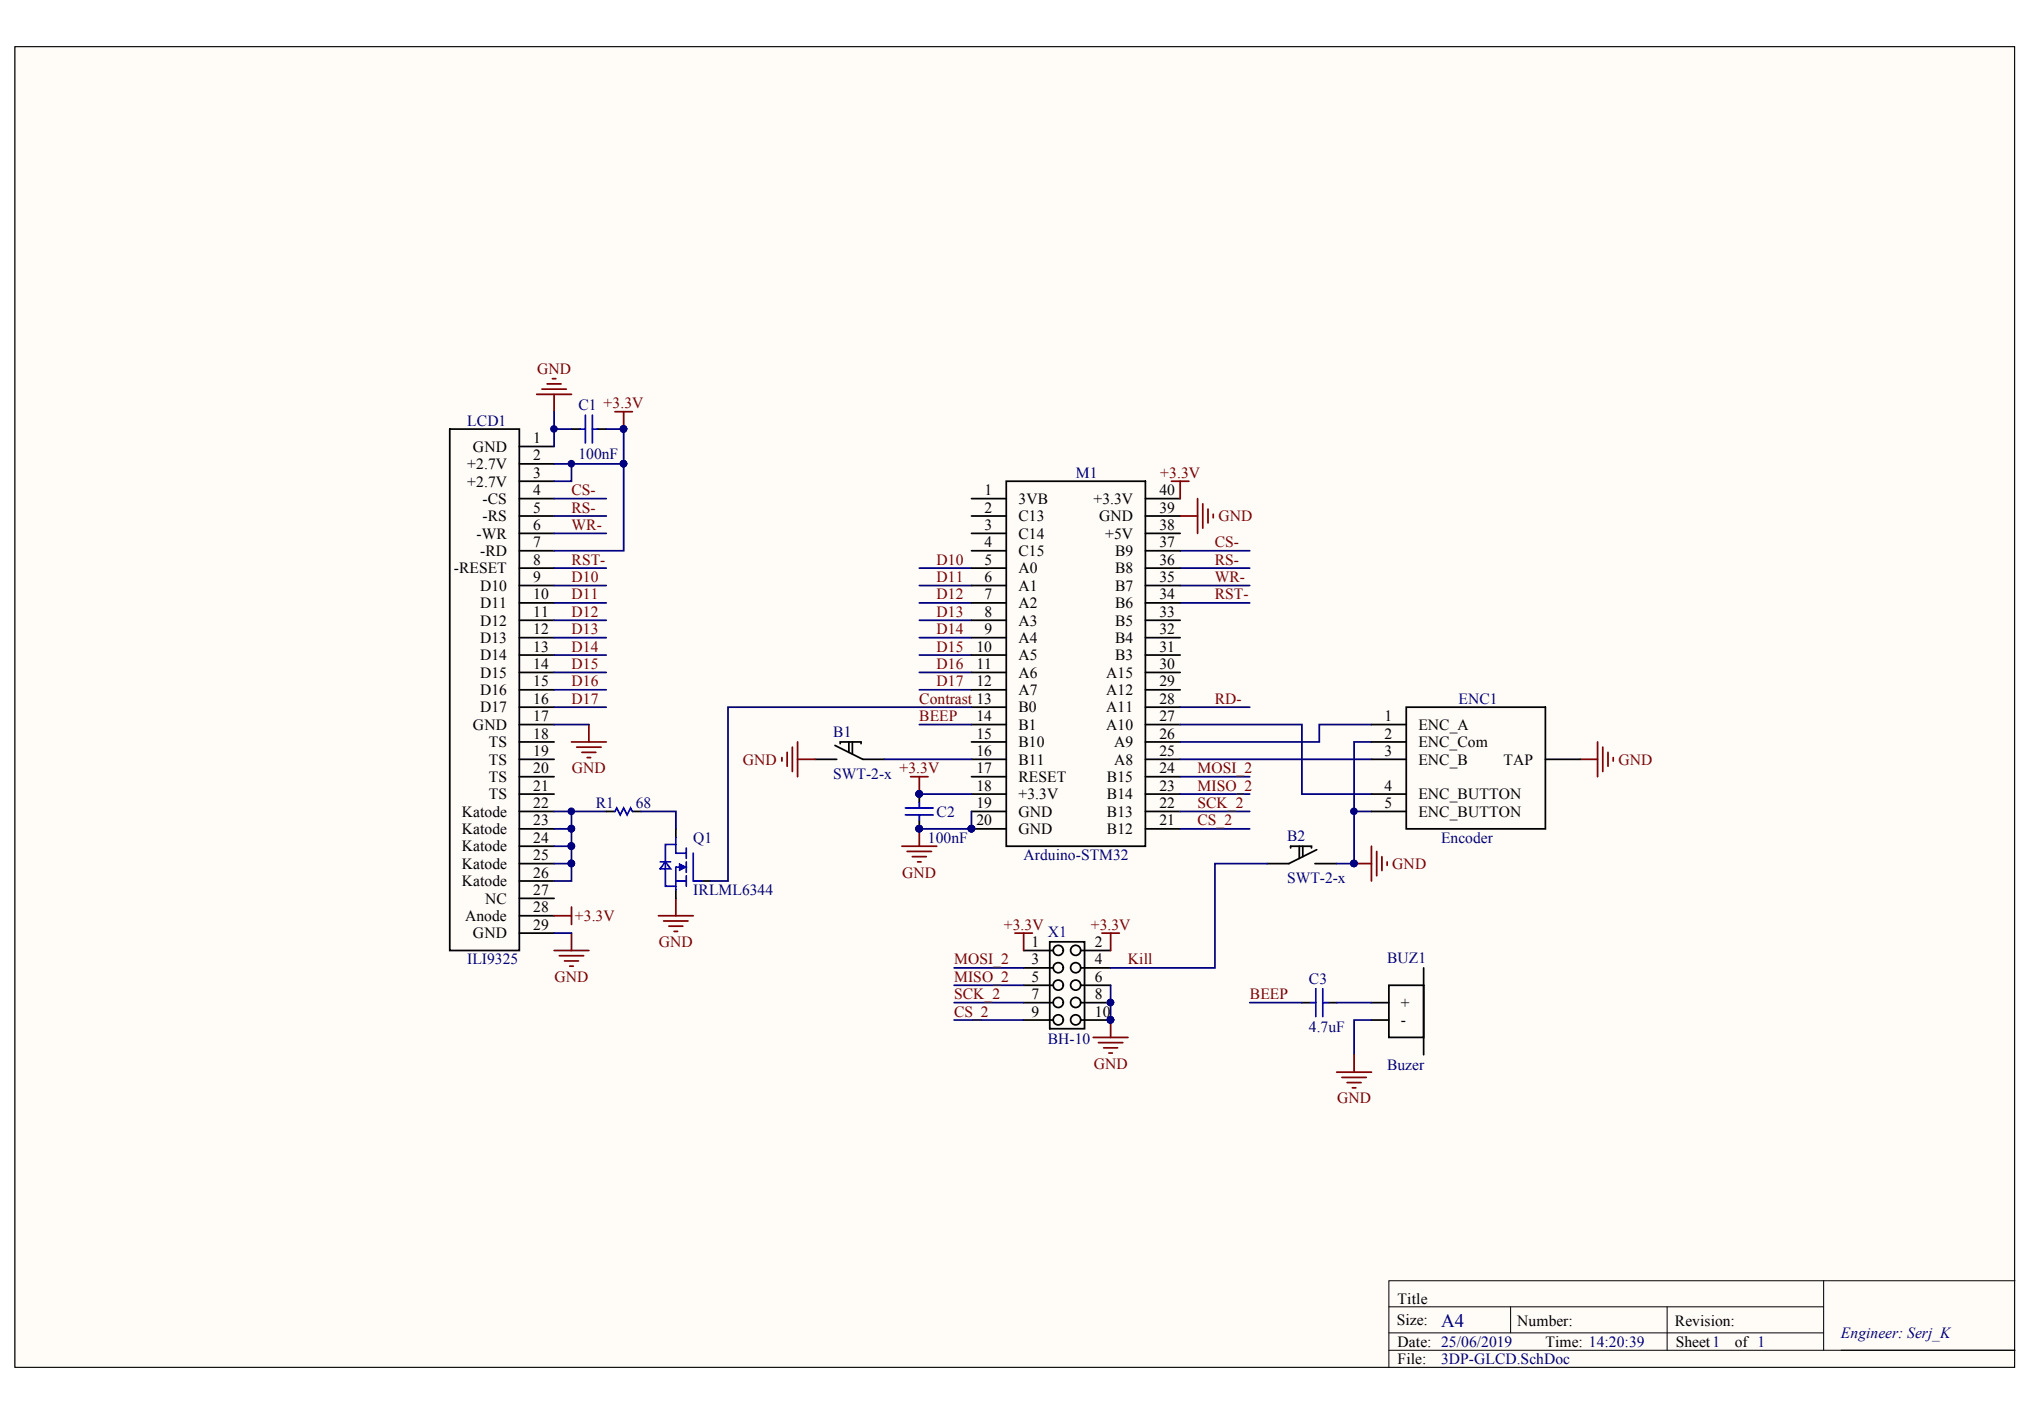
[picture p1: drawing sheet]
# Altium project 3DP-GLCD.PrjPcb
1 sheet, 12 parts. Net scope: global (net labels, ports and power ports of the same name join across sheets).
Board file: 3DP-GLCD.PcbDoc

## Sheet 3DP-GLCD.SchDoc
size A4; Engineer: Serj_K; SheetNumber: 1; SheetTotal: 1

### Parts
B1  SWT-2-x  [SWT-2-x]
B2  SWT-2-x  [SWT-2-x]
BUZ1  Buzer  [Buzer_12xx]
C1  value 100nF  [C0805_Murata]  (hidden comment: Cap)
C2  value 100nF  [C0805_Murata]  (hidden comment: Cap)
C3  value 4.7uF  [C1206_Murata]  (hidden comment: Cap)
ENC1  Encoder  [Encoder_bot]
LCD1  ILI9325  [LCD-ILI9325-29pin-top]
M1  Arduino-STM32  [ARDUINO-STM32]
Q1  IRLML6344  [SOT23-3_IR]
R1  value 68  [R0805_UniOhm]  (hidden comment: R)
X1  BH-10  [BH-10]

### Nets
+3.3V: C1.1 C2.1 LCD1.2(+2.7V) LCD1.3(+2.7V) LCD1.7(-RD) LCD1.28(Anode) M1.18(+3.3V) M1.40(+3.3V) X1.1 X1.2
GND: B1.2 B2.2 BUZ1.2(-) C1.2 C2.2 ENC1.0(TAP) ENC1.2(ENC_Com) ENC1.5(ENC_BUTTON) LCD1.1(GND) LCD1.17(GND) LCD1.29(GND) M1.19(GND) M1.20(GND) M1.39(GND) Q1.2(S) X1.6 X1.8 X1.10
BEEP: C3.1 M1.14(B1)
Contrast: M1.13(B0) Q1.1(G)
CS-: LCD1.4(-CS) M1.37(B9)
CS_2: M1.21(B12) X1.9
D10: LCD1.9(D10) M1.5(A0)
D11: LCD1.10(D11) M1.6(A1)
D12: LCD1.11(D12) M1.7(A2)
D13: LCD1.12(D13) M1.8(A3)
D14: LCD1.13(D14) M1.9(A4)
D15: LCD1.14(D15) M1.10(A5)
D16: LCD1.15(D16) M1.11(A6)
D17: LCD1.16(D17) M1.12(A7)
Kill: B2.1 X1.4
MISO_2: M1.23(B14) X1.5
MOSI_2: M1.24(B15) X1.3
RD-: M1.28(A11)
RS-: LCD1.5(-RS) M1.36(B8)
RST-: LCD1.8(-RESET) M1.34(B6)
SCK_2: M1.22(B13) X1.7
WR-: LCD1.6(-WR) M1.35(B7)
NetB1_1: B1.1 M1.16(B11)
NetBUZ1_1: BUZ1.1(+) C3.2
NetENC1_1: ENC1.1(ENC_A) M1.26(A9)
NetENC1_3: ENC1.3(ENC_B) M1.25(A8)
NetENC1_4: ENC1.4(ENC_BUTTON) M1.27(A10)
NetLCD1_22: LCD1.22(Katode) LCD1.23(Katode) LCD1.24(Katode) LCD1.25(Katode) LCD1.26(Katode) R1.1
NetQ1_3: Q1.3(D) R1.2

Not connected (* = marked no-connect by the designer): LCD1 18(TS) 19(TS) 20(TS) 21(TS) 27(NC); M1 1(3VB) 2(C13) 3(C14) 4(C15) 15(B10) 17(RESET) 29(A12) 30(A15) 31(B3) 32(B4) 33(B5) 38(+5V)
